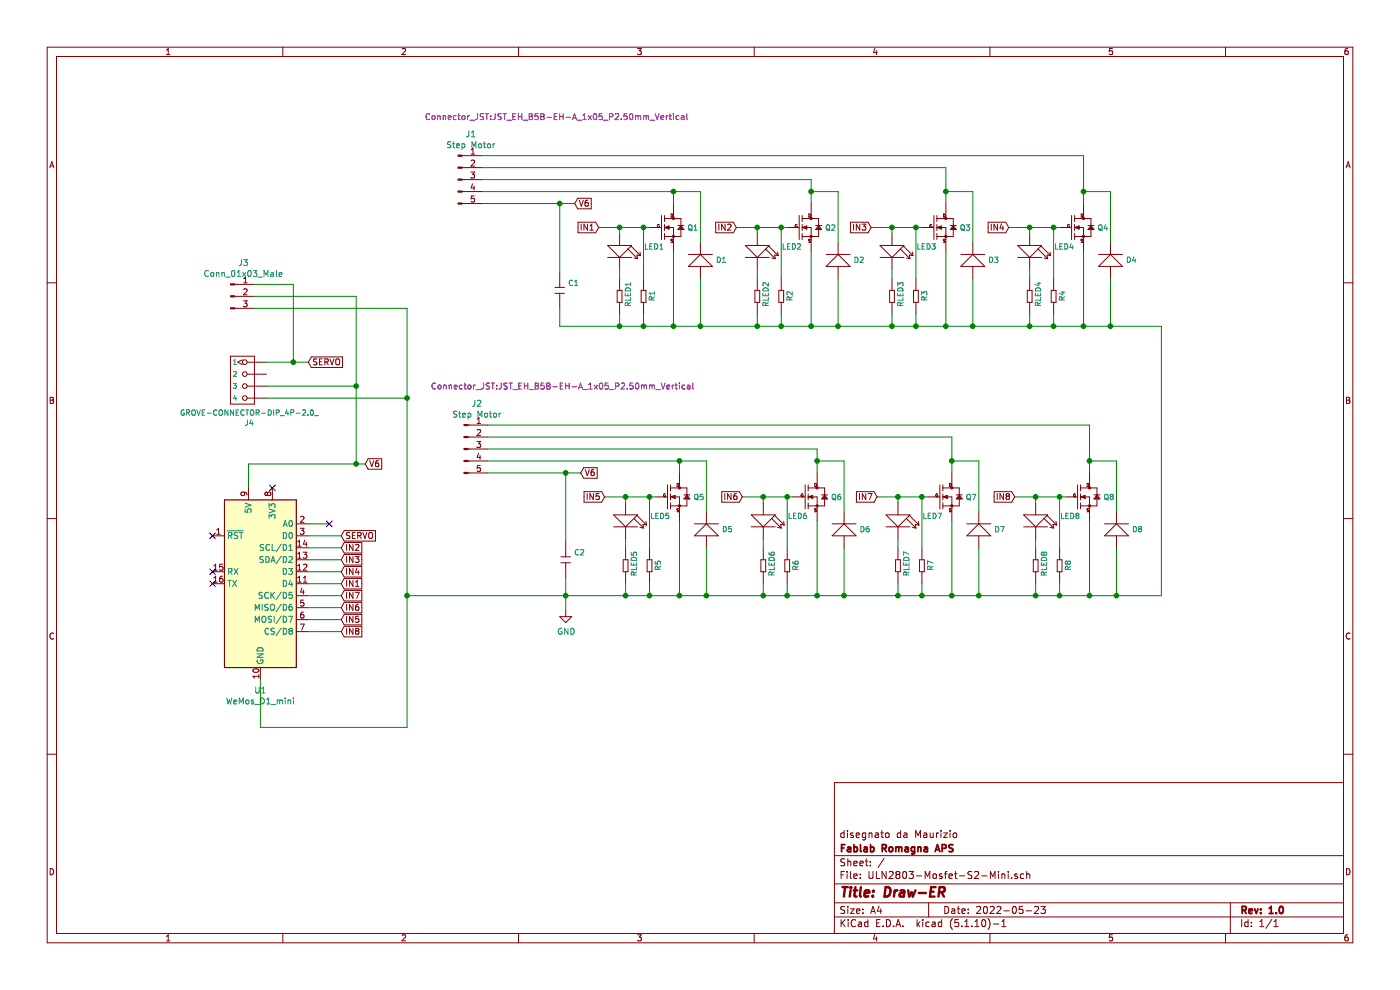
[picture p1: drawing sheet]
EESchema Schematic File Version 4
EELAYER 30 0
EELAYER END
$Descr A4 11693 8268
encoding utf-8
Sheet 1 1
Title "Draw-ER"
Date "2022-05-23"
Rev "1.0"
Comp "Fablab Romagna APS"
Comment1 "disegnato da Maurizio"
Comment2 ""
Comment3 ""
Comment4 ""
$EndDescr
Wire Wire Line
	5625 2100 5625 2725
Wire Wire Line
	5850 2325 5850 2725
Connection ~ 5625 2725
Wire Wire Line
	5850 2725 5625 2725
Wire Wire Line
	5375 2325 5375 1900
Wire Wire Line
	5375 1900 5425 1900
Wire Wire Line
	5375 2625 5375 2725
$Comp
L Connector:Conn_01x05_Male J1
U 1 1
P 3825 1500
F 0 "J1" H 3933 1881 50  0000 C CNN
F 1 "Step Motor" H 3933 1790 50  0000 C CNN
F 2 "Connector_JST:JST_EH_B5B-EH-A_1x05_P2.50mm_Vertical" H 4650 2025 50  0000 C CNN
F 3 "~" H 3825 1500 50  0001 C CNN
	1    3825 1500
	1    0    0    -1  
$EndComp
Wire Wire Line
	5000 1900 5175 1900
Connection ~ 5375 1900
Connection ~ 5375 2725
Wire Wire Line
	5375 2725 5625 2725
Wire Wire Line
	5850 2025 5850 1600
Wire Wire Line
	5850 1600 5625 1600
Wire Wire Line
	5625 1600 5625 1700
$Comp
L OPL_Opto:SMD-LED-CLEAR-RED_0805_ LED1
U 1 1
P 5175 2100
F 0 "LED1" V 5133 2303 45  0000 L CNN
F 1 "SMD-LED-CLEAR-RED_0805_" V 5217 2303 45  0001 L CNN
F 2 "OPL_Opto:LED-0805" H 5175 2100 50  0001 C CNN
F 3 "" H 5175 2100 50  0001 C CNN
F 4 "17-215SURC_S530-A2_TR8" H 5205 2250 20  0001 C CNN "MPN"
F 5 "304090046" H 5205 2250 20  0001 C CNN "SKU"
F 6 "C2764885" V 5175 2100 50  0001 C CNN "LCSC"
	1    5175 2100
	0    1    1    0   
$EndComp
$Comp
L OPL_Resistor:SMD-RES-220R-5%-1_8W_0805_ RLED1
U 1 1
P 5175 2475
F 0 "RLED1" H 5050 2550 45  0000 L CNN
F 1 "SMD-RES-220R-5%-1_8W_0805_" V 5217 2523 45  0001 L CNN
F 2 "OPL_Resistor:R0805" H 5175 2475 40  0001 C CNN
F 3 "" H 5175 2475 40  0001 C CNN
F 4 "RC0805JR-07220RL" H 5205 2625 20  0001 C CNN "MPN"
F 5 "301010315" H 5205 2625 20  0001 C CNN "SKU"
F 6 "C365277" H 5175 2475 50  0001 C CNN "LCSC"
	1    5175 2475
	0    1    1    0   
$EndComp
Wire Wire Line
	5175 2325 5175 2250
$Comp
L OPL_Capacitor:CERAMIC-2.2UF-25V-10%-X7R_0805_ C1
U 1 1
P 4675 2425
F 0 "C1" V 4612 2493 45  0000 L CNN
F 1 "CERAMIC-10UF-10V-10%-X7R_0805_" V 4696 2493 45  0001 L CNN
F 2 "OPL_Capacitor:C0805" H 4675 2425 50  0001 C CNN
F 3 "" H 4675 2425 50  0001 C CNN
F 4 "CC0805ZKY5V6BB106" H 4705 2575 20  0001 C CNN "MPN"
F 5 "302010158" V 4759 2493 20  0001 L CNN "SKU"
F 6 "C126586" V 4675 2425 50  0001 C CNN "LCSC"
	1    4675 2425
	0    1    1    0   
$EndComp
$Comp
L OPL_Discrete:SMD-DIODE-SCHOTTKY-20V-1A_SOD-123_ D1
U 1 1
P 5850 2175
F 0 "D1" V 5850 2047 45  0000 R CNN
F 1 "SMD-DIODE-SCHOTTKY-20V-1A_SOD-123_" V 5808 2047 45  0001 R CNN
F 2 "OPL_Discrete:SOD-123" H 5850 2175 50  0001 C CNN
F 3 "" H 5850 2175 50  0001 C CNN
F 4 "B5819W" H 5880 2325 20  0001 C CNN "MPN"
F 5 "304020034" H 5880 2325 20  0001 C CNN "SKU"
F 6 "C84354" V 5850 2175 50  0001 C CNN "LCSC"
	1    5850 2175
	0    -1   -1   0   
$EndComp
$Comp
L OPL_Discrete:SMD-MOSFET-N-CH-20V-2.1A-CJ2302_SOT-23_ Q1
U 1 1
P 5625 1900
F 0 "Q1" H 5739 1900 45  0000 L CNN
F 1 "SMD-MOSFET-N-CH-20V-2.1A-CJ2302_SOT-23_" H 5740 1858 45  0001 L CNN
F 2 "OPL_Discrete:SOT-23" H 5625 1900 50  0001 C CNN
F 3 "" H 5625 1900 50  0001 C CNN
F 4 "CJ2302" H 5655 2050 20  0001 C CNN "MPN"
F 5 "305030015" H 5655 2050 20  0001 C CNN "SKU"
F 6 "C91104" H 5625 1900 50  0001 C CNN "LCSC"
	1    5625 1900
	1    0    0    -1  
$EndComp
$Comp
L OPL_Resistor:SMD-RES-4.7K-5%-1_8W_0805_ R1
U 1 1
P 5375 2475
F 0 "R1" H 5325 2550 45  0000 L CNN
F 1 "SMD-RES-4.7K-5%-1_8W_0805_" V 5417 2523 45  0001 L CNN
F 2 "OPL_Resistor:R0805" H 5375 2475 40  0001 C CNN
F 3 "" H 5375 2475 40  0001 C CNN
F 4 "RC0805JR-074K7L" H 5405 2625 20  0001 C CNN "MPN"
F 5 "301010306" H 5405 2625 20  0001 C CNN "SKU"
F 6 "C473295" H 5375 2475 50  0001 C CNN "LCSC"
	1    5375 2475
	0    1    1    0   
$EndComp
Wire Wire Line
	5175 2625 5175 2725
Wire Wire Line
	5175 2725 5375 2725
Wire Wire Line
	5175 1950 5175 1900
Connection ~ 5175 1900
Wire Wire Line
	5175 1900 5375 1900
Wire Wire Line
	6775 2100 6775 2725
Wire Wire Line
	7000 2325 7000 2725
Connection ~ 6775 2725
Wire Wire Line
	7000 2725 6775 2725
Wire Wire Line
	6525 2325 6525 1900
Wire Wire Line
	6525 1900 6575 1900
Wire Wire Line
	6525 2625 6525 2725
Wire Wire Line
	6150 1900 6325 1900
Connection ~ 6525 1900
Connection ~ 6525 2725
Wire Wire Line
	6525 2725 6775 2725
Wire Wire Line
	7000 2025 7000 1600
Wire Wire Line
	7000 1600 6775 1600
Wire Wire Line
	6775 1600 6775 1700
$Comp
L OPL_Opto:SMD-LED-CLEAR-RED_0805_ LED2
U 1 1
P 6325 2100
F 0 "LED2" V 6283 2303 45  0000 L CNN
F 1 "SMD-LED-CLEAR-RED_0805_" V 6367 2303 45  0001 L CNN
F 2 "OPL_Opto:LED-0805" H 6325 2100 50  0001 C CNN
F 3 "" H 6325 2100 50  0001 C CNN
F 4 "17-215SURC_S530-A2_TR8" H 6355 2250 20  0001 C CNN "MPN"
F 5 "304090046" H 6355 2250 20  0001 C CNN "SKU"
F 6 "C2764885" V 6325 2100 50  0001 C CNN "LCSC"
	1    6325 2100
	0    1    1    0   
$EndComp
$Comp
L OPL_Resistor:SMD-RES-220R-5%-1_8W_0805_ RLED2
U 1 1
P 6325 2475
F 0 "RLED2" H 6200 2550 45  0000 L CNN
F 1 "SMD-RES-220R-5%-1_8W_0805_" V 6367 2523 45  0001 L CNN
F 2 "OPL_Resistor:R0805" H 6325 2475 40  0001 C CNN
F 3 "" H 6325 2475 40  0001 C CNN
F 4 "RC0805JR-07220RL" H 6355 2625 20  0001 C CNN "MPN"
F 5 "301010315" H 6355 2625 20  0001 C CNN "SKU"
F 6 "C365277" H 6325 2475 50  0001 C CNN "LCSC"
	1    6325 2475
	0    1    1    0   
$EndComp
Wire Wire Line
	6325 2325 6325 2250
$Comp
L OPL_Discrete:SMD-DIODE-SCHOTTKY-20V-1A_SOD-123_ D2
U 1 1
P 7000 2175
F 0 "D2" V 7000 2047 45  0000 R CNN
F 1 "SMD-DIODE-SCHOTTKY-20V-1A_SOD-123_" V 6958 2047 45  0001 R CNN
F 2 "OPL_Discrete:SOD-123" H 7000 2175 50  0001 C CNN
F 3 "" H 7000 2175 50  0001 C CNN
F 4 "B5819W" H 7030 2325 20  0001 C CNN "MPN"
F 5 "304020034" H 7030 2325 20  0001 C CNN "SKU"
F 6 "C84354" V 7000 2175 50  0001 C CNN "LCSC"
	1    7000 2175
	0    -1   -1   0   
$EndComp
$Comp
L OPL_Discrete:SMD-MOSFET-N-CH-20V-2.1A-CJ2302_SOT-23_ Q2
U 1 1
P 6775 1900
F 0 "Q2" H 6889 1900 45  0000 L CNN
F 1 "SMD-MOSFET-N-CH-20V-2.1A-CJ2302_SOT-23_" H 6890 1858 45  0001 L CNN
F 2 "OPL_Discrete:SOT-23" H 6775 1900 50  0001 C CNN
F 3 "" H 6775 1900 50  0001 C CNN
F 4 "CJ2302" H 6805 2050 20  0001 C CNN "MPN"
F 5 "305030015" H 6805 2050 20  0001 C CNN "SKU"
F 6 "C91104" H 6775 1900 50  0001 C CNN "LCSC"
	1    6775 1900
	1    0    0    -1  
$EndComp
$Comp
L OPL_Resistor:SMD-RES-4.7K-5%-1_8W_0805_ R2
U 1 1
P 6525 2475
F 0 "R2" H 6475 2550 45  0000 L CNN
F 1 "SMD-RES-4.7K-5%-1_8W_0805_" V 6567 2523 45  0001 L CNN
F 2 "OPL_Resistor:R0805" H 6525 2475 40  0001 C CNN
F 3 "" H 6525 2475 40  0001 C CNN
F 4 "RC0805JR-074K7L" H 6555 2625 20  0001 C CNN "MPN"
F 5 "301010306" H 6555 2625 20  0001 C CNN "SKU"
F 6 "C473295" H 6525 2475 50  0001 C CNN "LCSC"
	1    6525 2475
	0    1    1    0   
$EndComp
Wire Wire Line
	6325 2625 6325 2725
Wire Wire Line
	6325 2725 6525 2725
Wire Wire Line
	6325 1950 6325 1900
Connection ~ 6325 1900
Wire Wire Line
	6325 1900 6525 1900
Wire Wire Line
	7900 2100 7900 2725
Wire Wire Line
	8125 2325 8125 2725
Connection ~ 7900 2725
Wire Wire Line
	8125 2725 7900 2725
Wire Wire Line
	7650 2325 7650 1900
Wire Wire Line
	7650 1900 7700 1900
Wire Wire Line
	7650 2625 7650 2725
Wire Wire Line
	7275 1900 7450 1900
Connection ~ 7650 1900
Connection ~ 7650 2725
Wire Wire Line
	7650 2725 7900 2725
Wire Wire Line
	8125 2025 8125 1600
Wire Wire Line
	8125 1600 7900 1600
Wire Wire Line
	7900 1600 7900 1700
$Comp
L OPL_Opto:SMD-LED-CLEAR-RED_0805_ LED3
U 1 1
P 7450 2100
F 0 "LED3" V 7408 2303 45  0000 L CNN
F 1 "SMD-LED-CLEAR-RED_0805_" V 7492 2303 45  0001 L CNN
F 2 "OPL_Opto:LED-0805" H 7450 2100 50  0001 C CNN
F 3 "" H 7450 2100 50  0001 C CNN
F 4 "17-215SURC_S530-A2_TR8" H 7480 2250 20  0001 C CNN "MPN"
F 5 "304090046" H 7480 2250 20  0001 C CNN "SKU"
F 6 "C2764885" V 7450 2100 50  0001 C CNN "LCSC"
	1    7450 2100
	0    1    1    0   
$EndComp
$Comp
L OPL_Resistor:SMD-RES-220R-5%-1_8W_0805_ RLED3
U 1 1
P 7450 2475
F 0 "RLED3" H 7325 2550 45  0000 L CNN
F 1 "SMD-RES-220R-5%-1_8W_0805_" V 7492 2523 45  0001 L CNN
F 2 "OPL_Resistor:R0805" H 7450 2475 40  0001 C CNN
F 3 "" H 7450 2475 40  0001 C CNN
F 4 "RC0805JR-07220RL" H 7480 2625 20  0001 C CNN "MPN"
F 5 "301010315" H 7480 2625 20  0001 C CNN "SKU"
F 6 "C365277" H 7450 2475 50  0001 C CNN "LCSC"
	1    7450 2475
	0    1    1    0   
$EndComp
Wire Wire Line
	7450 2325 7450 2250
$Comp
L OPL_Discrete:SMD-DIODE-SCHOTTKY-20V-1A_SOD-123_ D3
U 1 1
P 8125 2175
F 0 "D3" V 8125 2047 45  0000 R CNN
F 1 "SMD-DIODE-SCHOTTKY-20V-1A_SOD-123_" V 8083 2047 45  0001 R CNN
F 2 "OPL_Discrete:SOD-123" H 8125 2175 50  0001 C CNN
F 3 "" H 8125 2175 50  0001 C CNN
F 4 "B5819W" H 8155 2325 20  0001 C CNN "MPN"
F 5 "304020034" H 8155 2325 20  0001 C CNN "SKU"
F 6 "C84354" V 8125 2175 50  0001 C CNN "LCSC"
	1    8125 2175
	0    -1   -1   0   
$EndComp
$Comp
L OPL_Discrete:SMD-MOSFET-N-CH-20V-2.1A-CJ2302_SOT-23_ Q3
U 1 1
P 7900 1900
F 0 "Q3" H 8014 1900 45  0000 L CNN
F 1 "SMD-MOSFET-N-CH-20V-2.1A-CJ2302_SOT-23_" H 8015 1858 45  0001 L CNN
F 2 "OPL_Discrete:SOT-23" H 7900 1900 50  0001 C CNN
F 3 "" H 7900 1900 50  0001 C CNN
F 4 "CJ2302" H 7930 2050 20  0001 C CNN "MPN"
F 5 "305030015" H 7930 2050 20  0001 C CNN "SKU"
F 6 "C91104" H 7900 1900 50  0001 C CNN "LCSC"
	1    7900 1900
	1    0    0    -1  
$EndComp
$Comp
L OPL_Resistor:SMD-RES-4.7K-5%-1_8W_0805_ R3
U 1 1
P 7650 2475
F 0 "R3" H 7600 2550 45  0000 L CNN
F 1 "SMD-RES-4.7K-5%-1_8W_0805_" V 7692 2523 45  0001 L CNN
F 2 "OPL_Resistor:R0805" H 7650 2475 40  0001 C CNN
F 3 "" H 7650 2475 40  0001 C CNN
F 4 "RC0805JR-074K7L" H 7680 2625 20  0001 C CNN "MPN"
F 5 "301010306" H 7680 2625 20  0001 C CNN "SKU"
F 6 "C473295" H 7650 2475 50  0001 C CNN "LCSC"
	1    7650 2475
	0    1    1    0   
$EndComp
Wire Wire Line
	7450 2625 7450 2725
Wire Wire Line
	7450 2725 7650 2725
Wire Wire Line
	7450 1950 7450 1900
Connection ~ 7450 1900
Wire Wire Line
	7450 1900 7650 1900
Wire Wire Line
	9050 2100 9050 2725
Wire Wire Line
	9275 2325 9275 2725
Connection ~ 9050 2725
Wire Wire Line
	9275 2725 9050 2725
Wire Wire Line
	8800 2325 8800 1900
Wire Wire Line
	8800 1900 8850 1900
Wire Wire Line
	8800 2625 8800 2725
Wire Wire Line
	8425 1900 8600 1900
Connection ~ 8800 1900
Connection ~ 8800 2725
Wire Wire Line
	8800 2725 9050 2725
Wire Wire Line
	9275 2025 9275 1600
Wire Wire Line
	9275 1600 9050 1600
Wire Wire Line
	9050 1600 9050 1700
$Comp
L OPL_Opto:SMD-LED-CLEAR-RED_0805_ LED4
U 1 1
P 8600 2100
F 0 "LED4" V 8558 2303 45  0000 L CNN
F 1 "SMD-LED-CLEAR-RED_0805_" V 8642 2303 45  0001 L CNN
F 2 "OPL_Opto:LED-0805" H 8600 2100 50  0001 C CNN
F 3 "" H 8600 2100 50  0001 C CNN
F 4 "17-215SURC_S530-A2_TR8" H 8630 2250 20  0001 C CNN "MPN"
F 5 "304090046" H 8630 2250 20  0001 C CNN "SKU"
F 6 "C2764885" V 8600 2100 50  0001 C CNN "LCSC"
	1    8600 2100
	0    1    1    0   
$EndComp
$Comp
L OPL_Resistor:SMD-RES-220R-5%-1_8W_0805_ RLED4
U 1 1
P 8600 2475
F 0 "RLED4" H 8475 2550 45  0000 L CNN
F 1 "SMD-RES-220R-5%-1_8W_0805_" V 8642 2523 45  0001 L CNN
F 2 "OPL_Resistor:R0805" H 8600 2475 40  0001 C CNN
F 3 "" H 8600 2475 40  0001 C CNN
F 4 "RC0805JR-07220RL" H 8630 2625 20  0001 C CNN "MPN"
F 5 "301010315" H 8630 2625 20  0001 C CNN "SKU"
F 6 "C365277" H 8600 2475 50  0001 C CNN "LCSC"
	1    8600 2475
	0    1    1    0   
$EndComp
Wire Wire Line
	8600 2325 8600 2250
$Comp
L OPL_Discrete:SMD-DIODE-SCHOTTKY-20V-1A_SOD-123_ D4
U 1 1
P 9275 2175
F 0 "D4" V 9275 2047 45  0000 R CNN
F 1 "SMD-DIODE-SCHOTTKY-20V-1A_SOD-123_" V 9233 2047 45  0001 R CNN
F 2 "OPL_Discrete:SOD-123" H 9275 2175 50  0001 C CNN
F 3 "" H 9275 2175 50  0001 C CNN
F 4 "B5819W" H 9305 2325 20  0001 C CNN "MPN"
F 5 "304020034" H 9305 2325 20  0001 C CNN "SKU"
F 6 "C84354" V 9275 2175 50  0001 C CNN "LCSC"
	1    9275 2175
	0    -1   -1   0   
$EndComp
$Comp
L OPL_Discrete:SMD-MOSFET-N-CH-20V-2.1A-CJ2302_SOT-23_ Q4
U 1 1
P 9050 1900
F 0 "Q4" H 9164 1900 45  0000 L CNN
F 1 "SMD-MOSFET-N-CH-20V-2.1A-CJ2302_SOT-23_" H 9165 1858 45  0001 L CNN
F 2 "OPL_Discrete:SOT-23" H 9050 1900 50  0001 C CNN
F 3 "" H 9050 1900 50  0001 C CNN
F 4 "CJ2302" H 9080 2050 20  0001 C CNN "MPN"
F 5 "305030015" H 9080 2050 20  0001 C CNN "SKU"
F 6 "C91104" H 9050 1900 50  0001 C CNN "LCSC"
	1    9050 1900
	1    0    0    -1  
$EndComp
$Comp
L OPL_Resistor:SMD-RES-4.7K-5%-1_8W_0805_ R4
U 1 1
P 8800 2475
F 0 "R4" H 8750 2550 45  0000 L CNN
F 1 "SMD-RES-4.7K-5%-1_8W_0805_" V 8842 2523 45  0001 L CNN
F 2 "OPL_Resistor:R0805" H 8800 2475 40  0001 C CNN
F 3 "" H 8800 2475 40  0001 C CNN
F 4 "RC0805JR-074K7L" H 8830 2625 20  0001 C CNN "MPN"
F 5 "301010306" H 8830 2625 20  0001 C CNN "SKU"
F 6 "C473295" H 8800 2475 50  0001 C CNN "LCSC"
	1    8800 2475
	0    1    1    0   
$EndComp
Wire Wire Line
	8600 2625 8600 2725
Wire Wire Line
	8600 2725 8800 2725
Wire Wire Line
	8600 1950 8600 1900
Connection ~ 8600 1900
Wire Wire Line
	8600 1900 8800 1900
Connection ~ 5175 2725
Wire Wire Line
	4675 2575 4675 2725
Wire Wire Line
	4675 2725 5175 2725
Wire Wire Line
	5625 1600 4025 1600
Connection ~ 5625 1600
Wire Wire Line
	6775 1600 6775 1500
Wire Wire Line
	6775 1500 4025 1500
Connection ~ 6775 1600
Wire Wire Line
	7900 1600 7900 1400
Wire Wire Line
	7900 1400 4025 1400
Connection ~ 7900 1600
Wire Wire Line
	9050 1600 9050 1300
Wire Wire Line
	9050 1300 4025 1300
Connection ~ 9050 1600
Wire Wire Line
	5850 2725 6325 2725
Connection ~ 5850 2725
Connection ~ 6325 2725
Wire Wire Line
	7000 2725 7450 2725
Connection ~ 7000 2725
Connection ~ 7450 2725
Wire Wire Line
	8125 2725 8600 2725
Connection ~ 8125 2725
Connection ~ 8600 2725
Text GLabel 5000 1900 0    50   Input ~ 0
IN1
Text GLabel 6150 1900 0    50   Input ~ 0
IN2
Text GLabel 7275 1900 0    50   Input ~ 0
IN3
Text GLabel 8425 1900 0    50   Input ~ 0
IN4
Wire Wire Line
	4025 1700 4675 1700
Text GLabel 4800 1700 2    50   Input ~ 0
V6
Wire Wire Line
	4800 1700 4675 1700
Connection ~ 4675 1700
$Comp
L MCU_Module:WeMos_D1_mini U1
U 1 1
P 2175 4875
F 0 "U1" H 2175 3986 50  0000 C CNN
F 1 "WeMos_D1_mini" H 2175 3895 50  0000 C CNN
F 2 "Module:WEMOS_D1_mini_light" H 2175 3725 50  0001 C CNN
F 3 "https://wiki.wemos.cc/products:d1:d1_mini#documentation" H 325 3725 50  0001 C CNN
	1    2175 4875
	1    0    0    -1  
$EndComp
Wire Wire Line
	5675 4350 5675 4975
Wire Wire Line
	5900 4575 5900 4975
Connection ~ 5675 4975
Wire Wire Line
	5900 4975 5675 4975
Wire Wire Line
	5425 4575 5425 4150
Wire Wire Line
	5425 4150 5475 4150
Wire Wire Line
	5425 4875 5425 4975
$Comp
L Connector:Conn_01x05_Male J2
U 1 1
P 3875 3750
F 0 "J2" H 3983 4131 50  0000 C CNN
F 1 "Step Motor" H 3983 4040 50  0000 C CNN
F 2 "Connector_JST:JST_EH_B5B-EH-A_1x05_P2.50mm_Vertical" H 4700 4275 50  0000 C CNN
F 3 "~" H 3875 3750 50  0001 C CNN
	1    3875 3750
	1    0    0    -1  
$EndComp
Wire Wire Line
	5050 4150 5225 4150
Connection ~ 5425 4150
Connection ~ 5425 4975
Wire Wire Line
	5425 4975 5675 4975
Wire Wire Line
	5900 4275 5900 3850
Wire Wire Line
	5900 3850 5675 3850
Wire Wire Line
	5675 3850 5675 3950
$Comp
L OPL_Opto:SMD-LED-CLEAR-RED_0805_ LED5
U 1 1
P 5225 4350
F 0 "LED5" V 5183 4553 45  0000 L CNN
F 1 "SMD-LED-CLEAR-RED_0805_" V 5267 4553 45  0001 L CNN
F 2 "OPL_Opto:LED-0805" H 5225 4350 50  0001 C CNN
F 3 "" H 5225 4350 50  0001 C CNN
F 4 "17-215SURC_S530-A2_TR8" H 5255 4500 20  0001 C CNN "MPN"
F 5 "304090046" H 5255 4500 20  0001 C CNN "SKU"
F 6 "C2764885" V 5225 4350 50  0001 C CNN "LCSC"
	1    5225 4350
	0    1    1    0   
$EndComp
$Comp
L OPL_Resistor:SMD-RES-220R-5%-1_8W_0805_ RLED5
U 1 1
P 5225 4725
F 0 "RLED5" H 5100 4800 45  0000 L CNN
F 1 "SMD-RES-220R-5%-1_8W_0805_" V 5267 4773 45  0001 L CNN
F 2 "OPL_Resistor:R0805" H 5225 4725 40  0001 C CNN
F 3 "" H 5225 4725 40  0001 C CNN
F 4 "RC0805JR-07220RL" H 5255 4875 20  0001 C CNN "MPN"
F 5 "301010315" H 5255 4875 20  0001 C CNN "SKU"
F 6 "C365277" H 5225 4725 50  0001 C CNN "LCSC"
	1    5225 4725
	0    1    1    0   
$EndComp
Wire Wire Line
	5225 4575 5225 4500
$Comp
L OPL_Capacitor:CERAMIC-2.2UF-25V-10%-X7R_0805_ C2
U 1 1
P 4725 4675
F 0 "C2" V 4662 4743 45  0000 L CNN
F 1 "CERAMIC-10UF-10V-10%-X7R_0805_" V 4746 4743 45  0001 L CNN
F 2 "OPL_Capacitor:C0805" H 4725 4675 50  0001 C CNN
F 3 "" H 4725 4675 50  0001 C CNN
F 4 "CC0805ZKY5V6BB106" H 4755 4825 20  0001 C CNN "MPN"
F 5 "302010158" V 4809 4743 20  0001 L CNN "SKU"
F 6 "C126586" V 4725 4675 50  0001 C CNN "LCSC"
	1    4725 4675
	0    1    1    0   
$EndComp
$Comp
L OPL_Discrete:SMD-DIODE-SCHOTTKY-20V-1A_SOD-123_ D5
U 1 1
P 5900 4425
F 0 "D5" V 5900 4297 45  0000 R CNN
F 1 "SMD-DIODE-SCHOTTKY-20V-1A_SOD-123_" V 5858 4297 45  0001 R CNN
F 2 "OPL_Discrete:SOD-123" H 5900 4425 50  0001 C CNN
F 3 "" H 5900 4425 50  0001 C CNN
F 4 "B5819W" H 5930 4575 20  0001 C CNN "MPN"
F 5 "304020034" H 5930 4575 20  0001 C CNN "SKU"
F 6 "C84354" V 5900 4425 50  0001 C CNN "LCSC"
	1    5900 4425
	0    -1   -1   0   
$EndComp
$Comp
L OPL_Discrete:SMD-MOSFET-N-CH-20V-2.1A-CJ2302_SOT-23_ Q5
U 1 1
P 5675 4150
F 0 "Q5" H 5789 4150 45  0000 L CNN
F 1 "SMD-MOSFET-N-CH-20V-2.1A-CJ2302_SOT-23_" H 5790 4108 45  0001 L CNN
F 2 "OPL_Discrete:SOT-23" H 5675 4150 50  0001 C CNN
F 3 "" H 5675 4150 50  0001 C CNN
F 4 "CJ2302" H 5705 4300 20  0001 C CNN "MPN"
F 5 "305030015" H 5705 4300 20  0001 C CNN "SKU"
F 6 "C91104" H 5675 4150 50  0001 C CNN "LCSC"
	1    5675 4150
	1    0    0    -1  
$EndComp
$Comp
L OPL_Resistor:SMD-RES-4.7K-5%-1_8W_0805_ R5
U 1 1
P 5425 4725
F 0 "R5" H 5375 4800 45  0000 L CNN
F 1 "SMD-RES-4.7K-5%-1_8W_0805_" V 5467 4773 45  0001 L CNN
F 2 "OPL_Resistor:R0805" H 5425 4725 40  0001 C CNN
F 3 "" H 5425 4725 40  0001 C CNN
F 4 "RC0805JR-074K7L" H 5455 4875 20  0001 C CNN "MPN"
F 5 "301010306" H 5455 4875 20  0001 C CNN "SKU"
F 6 "C473295" H 5425 4725 50  0001 C CNN "LCSC"
	1    5425 4725
	0    1    1    0   
$EndComp
Wire Wire Line
	5225 4875 5225 4975
Wire Wire Line
	5225 4975 5425 4975
Wire Wire Line
	5225 4200 5225 4150
Connection ~ 5225 4150
Wire Wire Line
	5225 4150 5425 4150
Wire Wire Line
	6825 4350 6825 4975
Wire Wire Line
	7050 4575 7050 4975
Connection ~ 6825 4975
Wire Wire Line
	7050 4975 6825 4975
Wire Wire Line
	6575 4575 6575 4150
Wire Wire Line
	6575 4150 6625 4150
Wire Wire Line
	6575 4875 6575 4975
Wire Wire Line
	6200 4150 6375 4150
Connection ~ 6575 4150
Connection ~ 6575 4975
Wire Wire Line
	6575 4975 6825 4975
Wire Wire Line
	7050 4275 7050 3850
Wire Wire Line
	7050 3850 6825 3850
Wire Wire Line
	6825 3850 6825 3950
$Comp
L OPL_Opto:SMD-LED-CLEAR-RED_0805_ LED6
U 1 1
P 6375 4350
F 0 "LED6" V 6333 4553 45  0000 L CNN
F 1 "SMD-LED-CLEAR-RED_0805_" V 6417 4553 45  0001 L CNN
F 2 "OPL_Opto:LED-0805" H 6375 4350 50  0001 C CNN
F 3 "" H 6375 4350 50  0001 C CNN
F 4 "17-215SURC_S530-A2_TR8" H 6405 4500 20  0001 C CNN "MPN"
F 5 "304090046" H 6405 4500 20  0001 C CNN "SKU"
F 6 "C2764885" V 6375 4350 50  0001 C CNN "LCSC"
	1    6375 4350
	0    1    1    0   
$EndComp
$Comp
L OPL_Resistor:SMD-RES-220R-5%-1_8W_0805_ RLED6
U 1 1
P 6375 4725
F 0 "RLED6" H 6250 4800 45  0000 L CNN
F 1 "SMD-RES-220R-5%-1_8W_0805_" V 6417 4773 45  0001 L CNN
F 2 "OPL_Resistor:R0805" H 6375 4725 40  0001 C CNN
F 3 "" H 6375 4725 40  0001 C CNN
F 4 "RC0805JR-07220RL" H 6405 4875 20  0001 C CNN "MPN"
F 5 "301010315" H 6405 4875 20  0001 C CNN "SKU"
F 6 "C365277" H 6375 4725 50  0001 C CNN "LCSC"
	1    6375 4725
	0    1    1    0   
$EndComp
Wire Wire Line
	6375 4575 6375 4500
$Comp
L OPL_Discrete:SMD-DIODE-SCHOTTKY-20V-1A_SOD-123_ D6
U 1 1
P 7050 4425
F 0 "D6" V 7050 4297 45  0000 R CNN
F 1 "SMD-DIODE-SCHOTTKY-20V-1A_SOD-123_" V 7008 4297 45  0001 R CNN
F 2 "OPL_Discrete:SOD-123" H 7050 4425 50  0001 C CNN
F 3 "" H 7050 4425 50  0001 C CNN
F 4 "B5819W" H 7080 4575 20  0001 C CNN "MPN"
F 5 "304020034" H 7080 4575 20  0001 C CNN "SKU"
F 6 "C84354" V 7050 4425 50  0001 C CNN "LCSC"
	1    7050 4425
	0    -1   -1   0   
$EndComp
$Comp
L OPL_Discrete:SMD-MOSFET-N-CH-20V-2.1A-CJ2302_SOT-23_ Q6
U 1 1
P 6825 4150
F 0 "Q6" H 6939 4150 45  0000 L CNN
F 1 "SMD-MOSFET-N-CH-20V-2.1A-CJ2302_SOT-23_" H 6940 4108 45  0001 L CNN
F 2 "OPL_Discrete:SOT-23" H 6825 4150 50  0001 C CNN
F 3 "" H 6825 4150 50  0001 C CNN
F 4 "CJ2302" H 6855 4300 20  0001 C CNN "MPN"
F 5 "305030015" H 6855 4300 20  0001 C CNN "SKU"
F 6 "C91104" H 6825 4150 50  0001 C CNN "LCSC"
	1    6825 4150
	1    0    0    -1  
$EndComp
$Comp
L OPL_Resistor:SMD-RES-4.7K-5%-1_8W_0805_ R6
U 1 1
P 6575 4725
F 0 "R6" H 6525 4800 45  0000 L CNN
F 1 "SMD-RES-4.7K-5%-1_8W_0805_" V 6617 4773 45  0001 L CNN
F 2 "OPL_Resistor:R0805" H 6575 4725 40  0001 C CNN
F 3 "" H 6575 4725 40  0001 C CNN
F 4 "RC0805JR-074K7L" H 6605 4875 20  0001 C CNN "MPN"
F 5 "301010306" H 6605 4875 20  0001 C CNN "SKU"
F 6 "C473295" H 6575 4725 50  0001 C CNN "LCSC"
	1    6575 4725
	0    1    1    0   
$EndComp
Wire Wire Line
	6375 4875 6375 4975
Wire Wire Line
	6375 4975 6575 4975
Wire Wire Line
	6375 4200 6375 4150
Connection ~ 6375 4150
Wire Wire Line
	6375 4150 6575 4150
Wire Wire Line
	7950 4350 7950 4975
Wire Wire Line
	8175 4575 8175 4975
Connection ~ 7950 4975
Wire Wire Line
	8175 4975 7950 4975
Wire Wire Line
	7700 4575 7700 4150
Wire Wire Line
	7700 4150 7750 4150
Wire Wire Line
	7700 4875 7700 4975
Wire Wire Line
	7325 4150 7500 4150
Connection ~ 7700 4150
Connection ~ 7700 4975
Wire Wire Line
	7700 4975 7950 4975
Wire Wire Line
	8175 4275 8175 3850
Wire Wire Line
	8175 3850 7950 3850
Wire Wire Line
	7950 3850 7950 3950
$Comp
L OPL_Opto:SMD-LED-CLEAR-RED_0805_ LED7
U 1 1
P 7500 4350
F 0 "LED7" V 7458 4553 45  0000 L CNN
F 1 "SMD-LED-CLEAR-RED_0805_" V 7542 4553 45  0001 L CNN
F 2 "OPL_Opto:LED-0805" H 7500 4350 50  0001 C CNN
F 3 "" H 7500 4350 50  0001 C CNN
F 4 "17-215SURC_S530-A2_TR8" H 7530 4500 20  0001 C CNN "MPN"
F 5 "304090046" H 7530 4500 20  0001 C CNN "SKU"
F 6 "C2764885" V 7500 4350 50  0001 C CNN "LCSC"
	1    7500 4350
	0    1    1    0   
$EndComp
$Comp
L OPL_Resistor:SMD-RES-220R-5%-1_8W_0805_ RLED7
U 1 1
P 7500 4725
F 0 "RLED7" H 7375 4800 45  0000 L CNN
F 1 "SMD-RES-220R-5%-1_8W_0805_" V 7542 4773 45  0001 L CNN
F 2 "OPL_Resistor:R0805" H 7500 4725 40  0001 C CNN
F 3 "" H 7500 4725 40  0001 C CNN
F 4 "RC0805JR-07220RL" H 7530 4875 20  0001 C CNN "MPN"
F 5 "301010315" H 7530 4875 20  0001 C CNN "SKU"
F 6 "C365277" H 7500 4725 50  0001 C CNN "LCSC"
	1    7500 4725
	0    1    1    0   
$EndComp
Wire Wire Line
	7500 4575 7500 4500
$Comp
L OPL_Discrete:SMD-DIODE-SCHOTTKY-20V-1A_SOD-123_ D7
U 1 1
P 8175 4425
F 0 "D7" V 8175 4297 45  0000 R CNN
F 1 "SMD-DIODE-SCHOTTKY-20V-1A_SOD-123_" V 8133 4297 45  0001 R CNN
F 2 "OPL_Discrete:SOD-123" H 8175 4425 50  0001 C CNN
F 3 "" H 8175 4425 50  0001 C CNN
F 4 "B5819W" H 8205 4575 20  0001 C CNN "MPN"
F 5 "304020034" H 8205 4575 20  0001 C CNN "SKU"
F 6 "C84354" V 8175 4425 50  0001 C CNN "LCSC"
	1    8175 4425
	0    -1   -1   0   
$EndComp
$Comp
L OPL_Discrete:SMD-MOSFET-N-CH-20V-2.1A-CJ2302_SOT-23_ Q7
U 1 1
P 7950 4150
F 0 "Q7" H 8064 4150 45  0000 L CNN
F 1 "SMD-MOSFET-N-CH-20V-2.1A-CJ2302_SOT-23_" H 8065 4108 45  0001 L CNN
F 2 "OPL_Discrete:SOT-23" H 7950 4150 50  0001 C CNN
F 3 "" H 7950 4150 50  0001 C CNN
F 4 "CJ2302" H 7980 4300 20  0001 C CNN "MPN"
F 5 "305030015" H 7980 4300 20  0001 C CNN "SKU"
F 6 "C91104" H 7950 4150 50  0001 C CNN "LCSC"
	1    7950 4150
	1    0    0    -1  
$EndComp
$Comp
L OPL_Resistor:SMD-RES-4.7K-5%-1_8W_0805_ R7
U 1 1
P 7700 4725
F 0 "R7" H 7650 4800 45  0000 L CNN
F 1 "SMD-RES-4.7K-5%-1_8W_0805_" V 7742 4773 45  0001 L CNN
F 2 "OPL_Resistor:R0805" H 7700 4725 40  0001 C CNN
F 3 "" H 7700 4725 40  0001 C CNN
F 4 "RC0805JR-074K7L" H 7730 4875 20  0001 C CNN "MPN"
F 5 "301010306" H 7730 4875 20  0001 C CNN "SKU"
F 6 "C473295" H 7700 4725 50  0001 C CNN "LCSC"
	1    7700 4725
	0    1    1    0   
$EndComp
Wire Wire Line
	7500 4875 7500 4975
Wire Wire Line
	7500 4975 7700 4975
Wire Wire Line
	7500 4200 7500 4150
Connection ~ 7500 4150
Wire Wire Line
	7500 4150 7700 4150
Wire Wire Line
	9100 4350 9100 4975
Wire Wire Line
	9325 4575 9325 4975
Connection ~ 9100 4975
Wire Wire Line
	8850 4575 8850 4150
Wire Wire Line
	8850 4150 8900 4150
Wire Wire Line
	8850 4875 8850 4975
Wire Wire Line
	8475 4150 8650 4150
Connection ~ 8850 4150
Connection ~ 8850 4975
Wire Wire Line
	8850 4975 9100 4975
Wire Wire Line
	9325 4275 9325 3850
Wire Wire Line
	9325 3850 9100 3850
Wire Wire Line
	9100 3850 9100 3950
$Comp
L OPL_Opto:SMD-LED-CLEAR-RED_0805_ LED8
U 1 1
P 8650 4350
F 0 "LED8" V 8608 4553 45  0000 L CNN
F 1 "SMD-LED-CLEAR-RED_0805_" V 8692 4553 45  0001 L CNN
F 2 "OPL_Opto:LED-0805" H 8650 4350 50  0001 C CNN
F 3 "" H 8650 4350 50  0001 C CNN
F 4 "17-215SURC_S530-A2_TR8" H 8680 4500 20  0001 C CNN "MPN"
F 5 "304090046" H 8680 4500 20  0001 C CNN "SKU"
F 6 "C2764885" V 8650 4350 50  0001 C CNN "LCSC"
	1    8650 4350
	0    1    1    0   
$EndComp
$Comp
L OPL_Resistor:SMD-RES-220R-5%-1_8W_0805_ RLED8
U 1 1
P 8650 4725
F 0 "RLED8" H 8525 4800 45  0000 L CNN
F 1 "SMD-RES-220R-5%-1_8W_0805_" V 8692 4773 45  0001 L CNN
F 2 "OPL_Resistor:R0805" H 8650 4725 40  0001 C CNN
F 3 "" H 8650 4725 40  0001 C CNN
F 4 "RC0805JR-07220RL" H 8680 4875 20  0001 C CNN "MPN"
F 5 "301010315" H 8680 4875 20  0001 C CNN "SKU"
F 6 "C365277" H 8650 4725 50  0001 C CNN "LCSC"
	1    8650 4725
	0    1    1    0   
$EndComp
Wire Wire Line
	8650 4575 8650 4500
$Comp
L OPL_Discrete:SMD-DIODE-SCHOTTKY-20V-1A_SOD-123_ D8
U 1 1
P 9325 4425
F 0 "D8" V 9325 4297 45  0000 R CNN
F 1 "SMD-DIODE-SCHOTTKY-20V-1A_SOD-123_" V 9283 4297 45  0001 R CNN
F 2 "OPL_Discrete:SOD-123" H 9325 4425 50  0001 C CNN
F 3 "" H 9325 4425 50  0001 C CNN
F 4 "B5819W" H 9355 4575 20  0001 C CNN "MPN"
F 5 "304020034" H 9355 4575 20  0001 C CNN "SKU"
F 6 "C84354" V 9325 4425 50  0001 C CNN "LCSC"
	1    9325 4425
	0    -1   -1   0   
$EndComp
$Comp
L OPL_Discrete:SMD-MOSFET-N-CH-20V-2.1A-CJ2302_SOT-23_ Q8
U 1 1
P 9100 4150
F 0 "Q8" H 9214 4150 45  0000 L CNN
F 1 "SMD-MOSFET-N-CH-20V-2.1A-CJ2302_SOT-23_" H 9215 4108 45  0001 L CNN
F 2 "OPL_Discrete:SOT-23" H 9100 4150 50  0001 C CNN
F 3 "" H 9100 4150 50  0001 C CNN
F 4 "CJ2302" H 9130 4300 20  0001 C CNN "MPN"
F 5 "305030015" H 9130 4300 20  0001 C CNN "SKU"
F 6 "C91104" H 9100 4150 50  0001 C CNN "LCSC"
	1    9100 4150
	1    0    0    -1  
$EndComp
$Comp
L OPL_Resistor:SMD-RES-4.7K-5%-1_8W_0805_ R8
U 1 1
P 8850 4725
F 0 "R8" H 8800 4800 45  0000 L CNN
F 1 "SMD-RES-4.7K-5%-1_8W_0805_" V 8892 4773 45  0001 L CNN
F 2 "OPL_Resistor:R0805" H 8850 4725 40  0001 C CNN
F 3 "" H 8850 4725 40  0001 C CNN
F 4 "RC0805JR-074K7L" H 8880 4875 20  0001 C CNN "MPN"
F 5 "301010306" H 8880 4875 20  0001 C CNN "SKU"
F 6 "C473295" H 8850 4725 50  0001 C CNN "LCSC"
	1    8850 4725
	0    1    1    0   
$EndComp
Wire Wire Line
	8650 4875 8650 4975
Wire Wire Line
	8650 4975 8850 4975
Wire Wire Line
	8650 4200 8650 4150
Connection ~ 8650 4150
Wire Wire Line
	8650 4150 8850 4150
Connection ~ 5225 4975
Wire Wire Line
	4725 4825 4725 4975
Wire Wire Line
	4725 4975 5225 4975
Wire Wire Line
	4725 3950 4725 4525
Wire Wire Line
	5675 3850 4075 3850
Connection ~ 5675 3850
Wire Wire Line
	6825 3850 6825 3750
Wire Wire Line
	6825 3750 4075 3750
Connection ~ 6825 3850
Wire Wire Line
	7950 3850 7950 3650
Wire Wire Line
	7950 3650 4075 3650
Connection ~ 7950 3850
Wire Wire Line
	9100 3850 9100 3550
Wire Wire Line
	9100 3550 4075 3550
Connection ~ 9100 3850
Wire Wire Line
	5900 4975 6375 4975
Connection ~ 5900 4975
Connection ~ 6375 4975
Wire Wire Line
	7050 4975 7500 4975
Connection ~ 7050 4975
Connection ~ 7500 4975
Wire Wire Line
	8175 4975 8650 4975
Connection ~ 8175 4975
Connection ~ 8650 4975
Text GLabel 5050 4150 0    50   Input ~ 0
IN5
Text GLabel 6200 4150 0    50   Input ~ 0
IN6
Text GLabel 7325 4150 0    50   Input ~ 0
IN7
Text GLabel 8475 4150 0    50   Input ~ 0
IN8
Wire Wire Line
	4075 3950 4725 3950
Wire Wire Line
	4850 3950 4725 3950
Connection ~ 4725 3950
Connection ~ 4725 4975
Text GLabel 2850 4875 2    50   Input ~ 0
IN1
Text GLabel 2850 4575 2    50   Input ~ 0
IN2
Text GLabel 2850 4675 2    50   Input ~ 0
IN3
Text GLabel 2850 4775 2    50   Input ~ 0
IN4
Text GLabel 2850 5175 2    50   Input ~ 0
IN5
Text GLabel 2850 5075 2    50   Input ~ 0
IN6
Text GLabel 2850 4975 2    50   Input ~ 0
IN7
Text GLabel 2850 5275 2    50   Input ~ 0
IN8
Wire Wire Line
	2850 4475 2575 4475
Wire Wire Line
	2575 4575 2850 4575
Wire Wire Line
	2850 4675 2575 4675
Wire Wire Line
	2575 4775 2850 4775
Wire Wire Line
	2850 4875 2575 4875
Wire Wire Line
	2575 4975 2850 4975
Wire Wire Line
	2850 5075 2575 5075
Wire Wire Line
	2575 5175 2850 5175
$Comp
L power:GND #PWR0103
U 1 1
P 4725 5100
F 0 "#PWR0103" H 4725 4850 50  0001 C CNN
F 1 "GND" H 4730 4927 50  0000 C CNN
F 2 "" H 4725 5100 50  0001 C CNN
F 3 "" H 4725 5100 50  0001 C CNN
	1    4725 5100
	1    0    0    -1  
$EndComp
Wire Wire Line
	2750 4375 2575 4375
NoConn ~ 2275 4075
NoConn ~ 1775 4475
NoConn ~ 1775 4775
NoConn ~ 1775 4875
Wire Wire Line
	3400 6075 2175 6075
Wire Wire Line
	2175 5675 2175 6075
Wire Wire Line
	4675 1700 4675 2275
Wire Wire Line
	9275 2725 9700 2725
Wire Wire Line
	9700 2725 9700 4975
Wire Wire Line
	9100 4975 9325 4975
Connection ~ 9275 2725
Connection ~ 9325 4975
Wire Wire Line
	9325 4975 9700 4975
Wire Wire Line
	4725 5100 4725 4975
Wire Wire Line
	4725 4975 3400 4975
Wire Wire Line
	3400 4975 3400 6075
NoConn ~ 2750 4375
$Comp
L OPL_Connector:GROVE-CONNECTOR-DIP_4P-2.0_ J4
U 1 1
P 2075 3175
F 0 "J4" H 2067 2821 45  0000 C CNN
F 1 "GROVE-CONNECTOR-DIP_4P-2.0_" H 2067 2905 45  0000 C CNN
F 2 "OPL_Connector:HW4-2.0" H 2075 3175 50  0001 C CNN
F 3 "" H 2075 3175 50  0001 C CNN
F 4 "320110033" H 2105 3325 20  0001 C CNN "SKU"
	1    2075 3175
	-1   0    0    -1  
$EndComp
$Comp
L Connector:Conn_01x03_Male J3
U 1 1
P 1925 2475
F 0 "J3" H 2033 2756 50  0000 C CNN
F 1 "Conn_01x03_Male" H 2033 2665 50  0000 C CNN
F 2 "Connector_PinHeader_2.54mm:PinHeader_1x03_P2.54mm_Vertical" H 1925 2475 50  0001 C CNN
F 3 "~" H 1925 2475 50  0001 C CNN
	1    1925 2475
	1    0    0    -1  
$EndComp
Wire Wire Line
	2125 2575 3400 2575
Wire Wire Line
	3400 2575 3400 3325
Connection ~ 3400 4975
Wire Wire Line
	2225 3325 3400 3325
Connection ~ 3400 3325
Wire Wire Line
	3400 3325 3400 4975
Wire Wire Line
	2125 2475 2975 2475
Wire Wire Line
	2975 2475 2975 3225
Wire Wire Line
	2975 3225 2225 3225
Wire Wire Line
	2975 3225 2975 3875
Wire Wire Line
	2975 3875 2075 3875
Wire Wire Line
	2075 3875 2075 4075
Connection ~ 2975 3225
Text GLabel 4850 3950 2    50   Input ~ 0
V6
Text GLabel 3050 3875 2    50   Input ~ 0
V6
Wire Wire Line
	3050 3875 2975 3875
Connection ~ 2975 3875
Text GLabel 2850 4475 2    50   Input ~ 0
SERVO
Wire Wire Line
	2575 5275 2850 5275
Text GLabel 2575 3025 2    50   Input ~ 0
SERVO
Wire Wire Line
	2225 3025 2450 3025
Wire Wire Line
	2125 2375 2450 2375
Wire Wire Line
	2450 2375 2450 3025
Connection ~ 2450 3025
Wire Wire Line
	2450 3025 2575 3025
$EndSCHEMATC
